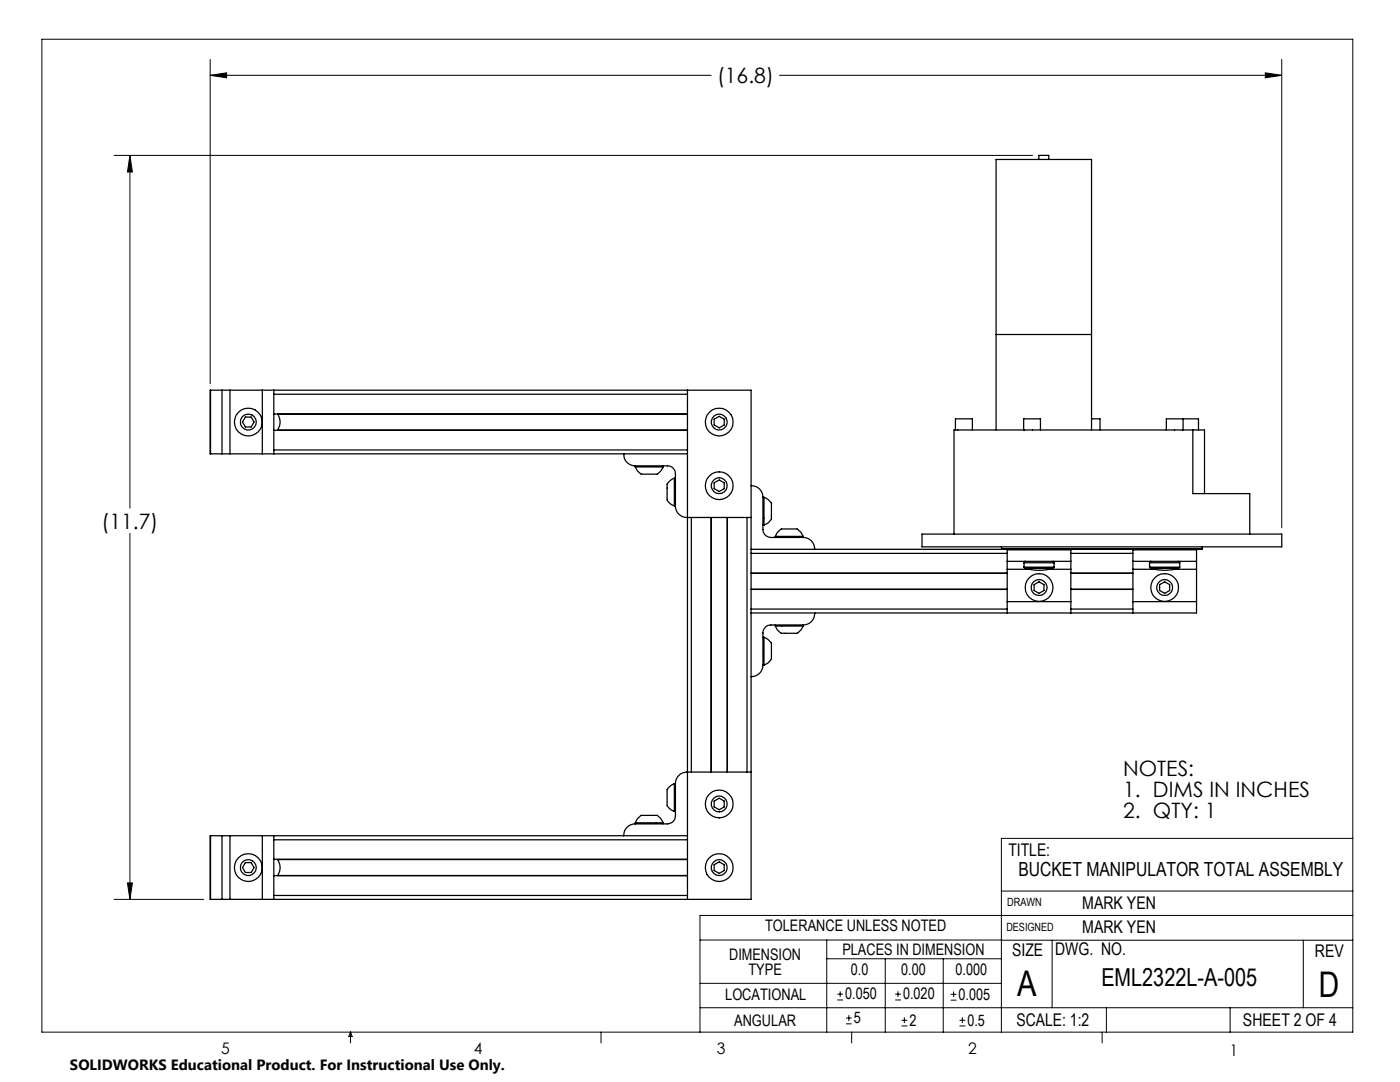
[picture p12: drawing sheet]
<svg xmlns="http://www.w3.org/2000/svg" width="279mm" height="216mm" viewBox="0 0 279 216" stroke-linecap="round" stroke-linejoin="round" font-family="sans-serif">
<g fill="none" stroke="#000" stroke-width=".2">
<path d="M8.4 7.8h261.6v198.2h-261.6zM41.9 15l3.3-.5v1zM41.9 11.9v64.7M41.9 15h100M155.6 15h100.2M252.5 14.5l3.3 .5-3.3 .5zM255.8 11.9v93.4M22.8 31h183.3M25.9 31l.5 3.3h-1zM25.9 31v70.4M25.9 106.4v73.1M22.8 179.5h17.9"/>
<path d="M25.4 176.2h1l-.5 3.3zM199.8 177.8h70.2M270 167.3h-70.2v38.7M139.7 187.6h60.2M139.7 196.2h60.1M165 187.6v18.4M165 191.3h34.8M167.1 199.5h1.1M167.1 198.4h1.1M167.7 197.8v1.1M176.7 191.3v14.7M178.6 199.5h1.2"/>
<path d="M178.6 198.4h1.2M179.2 197.8v1.1M188.2 191.3v14.7M189.7 199.6h1.2M189.7 198.4h1.2M190.3 197.8v1.2M199.8 187.6h70.2M210 187.6v13.5M260.1 187.6v13.5M270 182.7h-130.3v23.3M70 206v2.1M70 206l.3 .8h-.7z"/>
<path d="M119.9 206v2.1M139.7 201.1h130.3M168.8 204.3h1.2M168.8 203.1h1.2M169.4 202.6v1.1M170 206v2.1M179.9 204.7h1.2M179.9 203.6h1.2M180.5 203v1.2M191.5 204.7h1.2M191.5 203.6h1.2M192.1 203v1.2"/>
<path d="M220 206v2.1M220.8 201.1v4.9M245.5 201.1v4.9"/>
</g>
<path d="M252.5 14.5l3.3 .5-3.3 .5zM41.9 15l3.3-.5v1zM25.9 31l.5 3.3h-1zM25.4 176.2h1l-.5 3.3z" fill="#000"/>
<g fill="none" stroke="#000" stroke-width=".25">
<path d="M207.3 31.8v-.8h2v.8M42 77.9h2.3M42 77.9v12.7M44.3 77.9h1.6M44.3 77.9v12.7M45.9 77.9h6.5M45.9 77.9v12.7M52.4 77.9h2.2M52.4 77.9v12.7M54.6 77.9h95.3v31.7M54.6 77.9v12.7M54.6 78.7h82.6"/>
<path d="M137.2 77.9v101.6M198.8 66.7h19M42 90.6h2.3M44.3 90.6h1.6M45.9 90.6h6.5M49 83.2h1.1l.6 1-.6 1h-1.1l-.6-1zM52.4 90.6h2.2M54.6 90.6h82.6M54.6 85.9h82.6M54.6 82.6h82.6M54.6 89.8h82.6M124.5 90.6a2.24 2.24 0 0 0 2.3 2.4"/>
<path d="M126.8 93h6.4a1.57 1.57 0 0 1 1.6 1.5v6.5M126.8 93.2a2.52 2.52 0 0 0 1.3 1.4h2.3a1.82 1.82 0 0 0 1.9-1.2v-.2M126.8 93.2h5.5M126.8 93v.2M132.3 93v.2M134.6 95.4a2.52 2.52 0 0 0-1.5 1.3v2.3a1.85 1.85 0 0 0 1.5 2M134.6 95.4v5.6M134.6 95.4h.2M137.2 82.7h-81.8a2.72 2.72 0 0 1 0 3.1h81.8M142.5 83.6l1-.5 1 .5v1.2l-1 .6-1-.6zM142.5 96.3l1-.5 1 .5v1.2l-1 .6-1-.6zM149.9 96.9a2.3 2.3 0 0 1 2.4 2.3v6.5a1.57 1.57 0 0 0 1.5 1.5h6.5a2.29 2.29 0 0 1 2.3 2.4"/>
<path d="M152.3 99.2h.2M152.5 99.2a2.45 2.45 0 0 1 1.5 1.3v2.3a1.55 1.55 0 0 1-1.1 1.8l-.4 .2M152.5 99.2v5.6M190.7 85.8h-.3v20.8M190.7 85.8h47.4M190.7 85.8v-2.2h3.4v2.2M198.8 85.8v-54h19v54M204.3 85.8v-2.2h3.3v2.2M217.8 83.6h1.7v2.2M236.1 83.6h-3.3v2.2M236.1 83.6h3.1v2.2M236.1 83.6v2.2"/>
<path d="M238.1 85.8v12.7h11.3v8.1M238.1 85.8h2.3v12.7M134.6 101h.2M134.8 101a2.29 2.29 0 0 0 2.3 2.3h12.8M138 103.3v50.8M141.9 103.3v50.8M145.1 103.3v50.8M145.2 103.3v50.8M149.1 103.3v50.8M149.9 109.6v.8M149.9 110.4v11.1M149.9 109.6h50"/>
<path d="M149.9 117.6h51.1M149.9 114.4h51.1M149.9 110.4h51.1M152.3 104.8h.2M154.7 107a2.45 2.45 0 0 1 1.3-1.4h2.3a1.55 1.55 0 0 1 1.8 1l.2 .4M154.7 107h5.6M154.7 107v.2M160.3 107v.2M184 106.6h71.8v2.5h-71.8zM199.8 109.1l.1 .4M199.9 109.5h40M199.9 109.5v.1"/>
<path d="M201 109.7v2.3M201 112v1.6M201 109.7h12.7M201 109.6v.1M201 113.6v6.5M201 112h12.7M201 113.6h4.3M204.4 112.3v.8M204.4 112.3h6M204.4 113.2h5.9M204.4 113.2l.2 .2M204.4 113.1v.1"/>
<path d="M204.6 113.4h5.5M204.6 113.4a10.1 10.1 0 0 0 5.5 0M204.6 112l-.2 .3M206.4 116.7l1-.6 1 .6v1.1l-1 .6-1-.6zM209.4 113.6h4.3M210.1 112l.3 .3M210.3 113.1h.1M210.3 113.2l-.2 .2M210.4 112.3l-.1 .9M213.7 109.7v2.3M213.7 112v1.6M213.7 109.6v.1"/>
<path d="M213.7 113.6v6.5M213.7 117.6h12.4M213.7 114.4h12.4M213.7 110.4h12.4M226.1 109.7v2.3M226.1 112v1.6M226.1 109.7h12.7M226.1 112h12.7M226.1 109.6v.1M226.1 113.6v6.5M226.1 113.6h4.3M229.4 112.3l.1 .8"/>
<path d="M229.4 112.3h6M229.5 113.2h5.9M229.5 113.2l.2 .2M229.5 113.1v.1M229.7 113.4h5.5M229.7 113.4a10.1 10.1 0 0 0 5.5 0M229.7 112l-.3 .3M231.4 116.7l1-.6 1 .6v1.1l-1 .6-1-.6zM234.5 113.6h4.3M235.2 112l.2 .3M235.4 113.2l-.2 .2M235.4 113.1v.1"/>
<path d="M235.4 112.3v.8M238.8 109.7v2.3M238.8 112v1.6M238.8 109.6v.1M238.8 113.6v6.5M239.9 109.5v.1h-40M240 109.1l-.1 .4M149.9 121.5v.8M149.9 122.3v57.2h-95.3M149.9 121.5h51.1M152.3 132.7h.2M152.3 127.2h.2"/>
<path d="M152.5 127.2a2.45 2.45 0 0 1 1.5 1.2v2.3a1.55 1.55 0 0 1-1.1 1.8l-.4 .2M152.5 127.2v5.5M154.7 124.9a2.52 2.52 0 0 0 1.3 1.5h2.3a1.82 1.82 0 0 0 1.9-1.3l.1-.2M154.7 124.9h5.6M154.7 124.7v.2M160.3 124.7v.2M162.6 122.3a2.31 2.31 0 0 1-2.3 2.4h-6.5a1.57 1.57 0 0 0-1.5 1.6v6.5a2.29 2.29 0 0 1-2.4 2.2M201 120.1v2.2M201 120.1h12.7M213.7 120.1v2.2M213.7 121.5h12.4M226.1 120.1v2.2"/>
<path d="M226.1 120.1h12.7M238.8 120.1v2.2h-88.9M134.6 156.4a2.52 2.52 0 0 0-1.5 1.3v2.2a1.85 1.85 0 0 0 1.5 2M134.6 156.4v5.5M134.6 156.4h.2M134.8 156.4v6.4a1.57 1.57 0 0 1-1.6 1.6h-6.4M142.5 159.8l1-.5 1 .5v1.2l-1 .6-1-.6zM149.9 154.1h-12.8a2.29 2.29 0 0 0-2.3 2.3M42 166.8h2.3M42 179.5h2.3M42 166.8v12.7M44.3 166.8h1.6"/>
<path d="M44.3 179.5h1.6M44.3 166.8v12.7M45.9 179.5h6.5M45.9 166.8h6.5M45.9 166.8v12.7M49 172.1h1.1l.6 1-.6 1h-1.1l-.6-1zM52.4 166.8h2.2M52.4 179.5h2.2M52.4 166.8v12.7M54.6 166.8h82.6M54.6 166.8v12.7M54.6 171.4h82.6"/>
<path d="M54.6 174.7h82.6M54.6 167.6h82.6M54.6 178.7h82.6M126.8 164.4a2.29 2.29 0 0 0-2.3 2.4M126.8 164.2a2.45 2.45 0 0 1 1.3-1.5h2.3a1.55 1.55 0 0 1 1.7 1.1l.2 .4M126.8 164.2h5.5M126.8 164.2v.2M132.3 164.2v.2M134.6 161.9h.2M137.2 171.5h-81.8a2.72 2.72 0 0 1 0 3.2h81.8M142.5 172.5l1-.5 1 .5v1.2l-1 .6-1-.6z"/>
<circle cx="49.6" cy="84.2" r="2.77"/>
<circle cx="49.6" cy="84.2" r="1.58"/>
<circle cx="143.5" cy="96.9" r="2.78"/>
<circle cx="143.5" cy="84.2" r="2.78"/>
<circle cx="143.5" cy="84.2" r="1.58"/>
<circle cx="143.5" cy="96.9" r="1.59"/>
<circle cx="207.4" cy="117.2" r="2.77"/>
<circle cx="207.4" cy="117.2" r="1.59"/>
<circle cx="232.4" cy="117.3" r="2.78"/>
<circle cx="232.4" cy="117.2" r="1.59"/>
<circle cx="49.6" cy="173.1" r="2.77"/>
<circle cx="49.6" cy="173.1" r="1.58"/>
<circle cx="143.5" cy="173.1" r="2.78"/>
<circle cx="143.5" cy="160.4" r="2.78"/>
<circle cx="143.5" cy="160.4" r="1.58"/>
<circle cx="143.5" cy="173.1" r="1.59"/>
</g>
<g font-size="7.1">
<text x="203" y="198.7">A</text>
<text x="263.2" y="198.9">D</text>
</g>
<text font-size="4.9" x="219.8" y="196.7">EML2322L-A-005</text>
<g font-size="4.2">
<text x="143.1" y="16.6">(16.8)</text>
<text x="20.3" y="105.5">(11.7)</text>
<text x="224.2" y="154.8">NOTES:</text>
<text x="224.2" y="158.9">1. DIMS IN INCHES</text>
<text x="224.2" y="163.1">2. QTY: 1</text>
</g>
<text font-size="3.9" x="203.2" y="174.9">BUCKET MANIPULATOR TOTAL ASSEMBLY</text>
<g font-size="3.5">
<text x="201.2" y="170.7">TITLE:</text>
<text x="216" y="181.4">MARK YEN</text>
<text x="202" y="190.7">SIZE</text>
<text x="210.6" y="190.6">DWG. NO.</text>
<text x="216" y="186.2">MARK YEN</text>
<text x="262.4" y="190.9">REV</text>
<text x="202.9" y="204.6">SCALE: 1:2</text>
<text x="248.1" y="204.6">SHEET 2 OF 4</text>
</g>
<g font-size="3.2">
<text x="152.7" y="185.7">TOLERANCE UNLESS NOTED</text>
<text x="145.5" y="191.5">DIMENSION</text>
<text x="168.1" y="190.5">PLACES IN DIMENSION</text>
<text x="149.4" y="194.6">TYPE</text>
<text x="169.8" y="194.6">0.0</text>
<text x="179.8" y="194.6">0.00</text>
<text x="190.7" y="194.6">0.000</text>
<text x="144.7" y="199.6">LOCATIONAL</text>
<text x="168.7" y="199.4">0.050</text>
<text x="180.2" y="199.4">0.020</text>
<text x="191.3" y="199.5">0.005</text>
<text x="146.5" y="204.6">ANGULAR</text>
<text x="170.4" y="204.2">5</text>
<text x="181.5" y="204.6">2</text>
<text x="193.1" y="204.6">0.5</text>
<text x="44.2" y="210.4">5</text>
<text x="94.6" y="210.3">4</text>
<text x="143.1" y="210.4">3</text>
<text x="193.2" y="210.3">2</text>
<text x="245.4" y="210.6">1</text>
</g>
<text font-size="3" x="14" y="213.5">SOLIDWORKS Educational Product. For Instructional Use Only.</text>
<g font-size="2.3">
<text x="200.8" y="185.7">DESIGNED</text>
<text x="201" y="180.9">DRAWN</text>
</g>
</svg>
